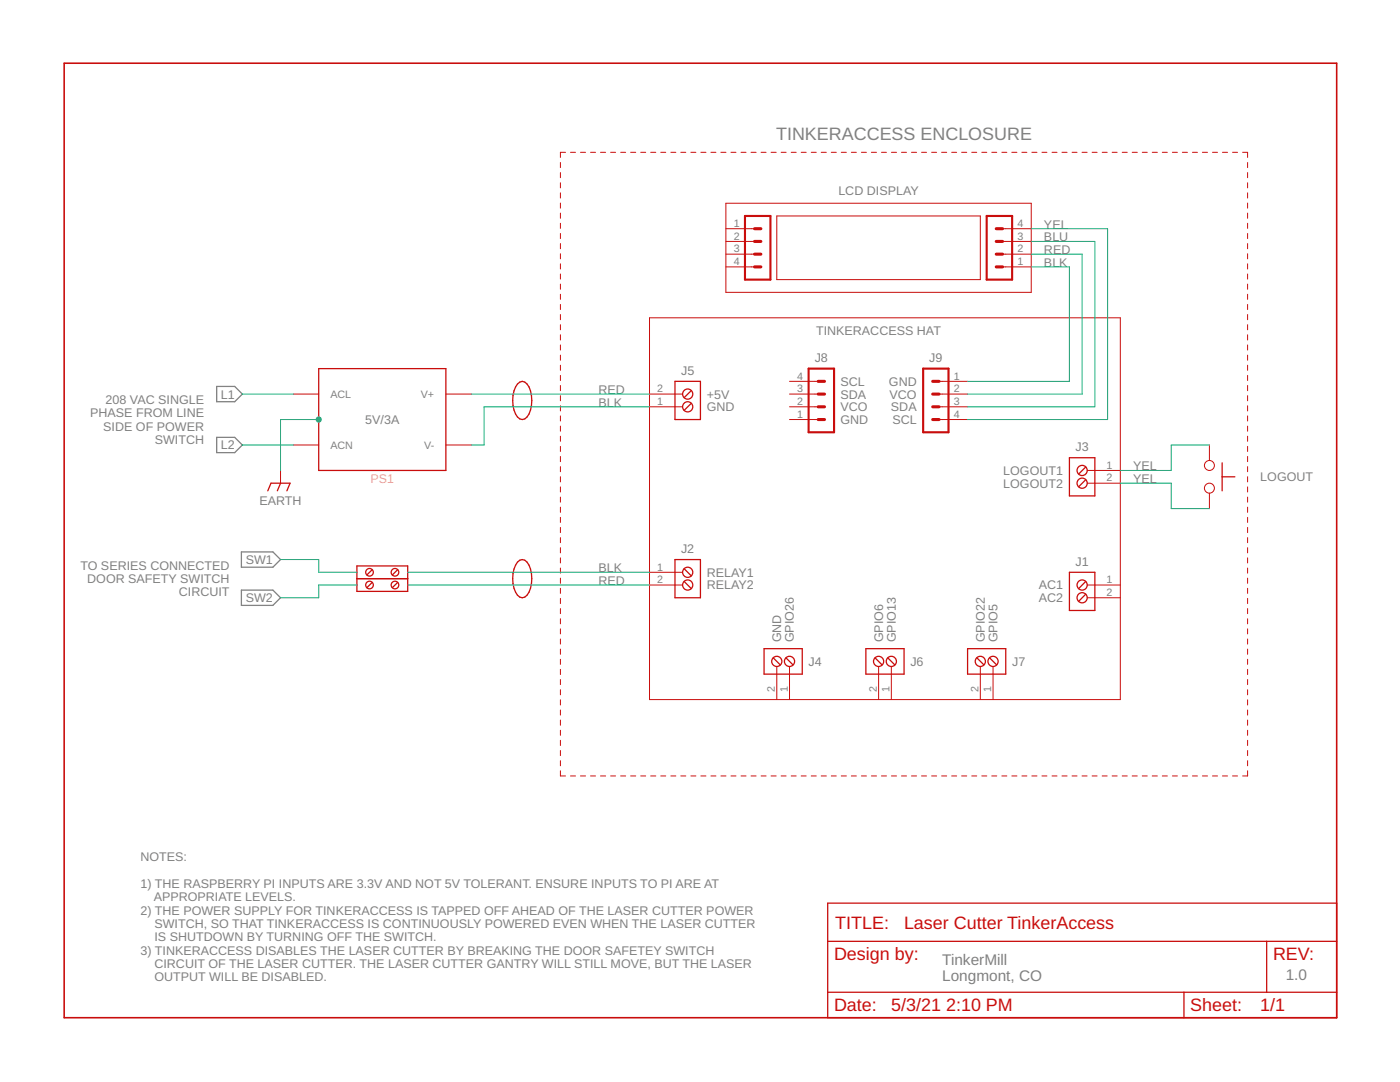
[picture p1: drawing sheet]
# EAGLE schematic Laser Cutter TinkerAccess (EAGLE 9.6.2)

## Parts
J1  TB_2X1_TE_CONN_ED555_2DS  [TE_CONN_ED555_2DS]
J2  TB_2X1_TE_CONN_ED555_2DS  [TE_CONN_ED555_2DS]
J3  TB_2X1_TE_CONN_ED555_2DS  [TE_CONN_ED555_2DS]
J4  TB_2X1_TE_CONN_ED555_2DS  [TE_CONN_ED555_2DS]
J5  TB_2X1_TE_CONN_ED555_2DS  [TE_CONN_ED555_2DS]
J6  TB_2X1_TE_CONN_ED555_2DS  [TE_CONN_ED555_2DS]
J7  TB_2X1_TE_CONN_ED555_2DS  [TE_CONN_ED555_2DS]
J8  HDR_4X1_2.54MM_LOCKING_RA  [HDR_4X1_2.54MM_LOCKING_RA]
J9  HDR_4X1_2.54MM_LOCKING_RA  [HDR_4X1_2.54MM_LOCKING_RA]
J21  HDR_4X1_2.54MM_LOCKING_RA  [HDR_4X1_2.54MM_LOCKING_RA]
J22  HDR_4X1_2.54MM_LOCKING_RA  [HDR_4X1_2.54MM_LOCKING_RA]
PS1  5V/3A  POWER_SUPPLY  (no package)
SW3  LOGOUT  PUSHBUTTON_MOMENTARY_NO_OMRON_B3F_6MM  [OMRON_B3F_6MM]
TB3  TERMINAL_BLOCK  (no package)
TB4  TERMINAL_BLOCK  (no package)

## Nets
BLK1: J5.1 PS1.V-
BLK2: J2.1 TB3.B
L1: PS1.ACL
L2: PS1.ACN
LCD-GND: J9.1 J22.1
LCD-SCL: J9.4 J22.4
LCD-SDA: J9.3 J22.3
LCD-VCO: J9.2 J22.2
LOGOUT1: J3.1 SW3.1 SW3.2
LOGOUT2: J3.2 SW3.3 SW3.4
RED1: J5.2 PS1.V+
RED2: J2.2 TB4.B
SW1: TB3.A
SW2: TB4.A
Unconnected: J1.1 J1.2 J4.1 J4.2 J6.1 J6.2 J7.1 J7.2 J8.1 J8.2 J8.3 J8.4 J21.1 J21.2 J21.3 J21.4

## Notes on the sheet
- TINKERACCESS ENCLOSURE
- LCD DISPLAY
- YEL
- BLU
- RED
- BLK
- TINKERACCESS HAT
- SCL | GND
- RED | +5V | SDA | VCO
- BLK | GND | VCO | SDA
- 208 VAC SINGLE
  PHASE FROM LINE
  SIDE OF POWER
  SWITCH
- GND | SCL
- LOGOUT1 | YEL
- LOGOUT2 | YEL
- BLK | RELAY1
- TO SERIES CONNECTED
  DOOR SAFETY SWITCH
  CIRCUIT
- RED | RELAY2 | AC1
- AC2
- GND | GPIO26 | GPIO6 | GPIO13 | GPIO22 | GPIO5
- NOTES:
  
  1) THE RASPBERRY PI INPUTS ARE 3.3V AND NOT 5V TOLERANT. ENSURE INPUTS TO PI ARE AT
      APPROPRIATE LEVELS.
  2) THE POWER SUPPLY FOR TINKERACCESS IS TAPPED OFF AHEAD OF THE LASER CUTTER POWER
      SWITCH, SO THAT TINKERACCESS IS CONTINUOUSLY POWERED EVEN WHEN THE LASER CUTTER
      IS SHUTDOWN BY TURNING OFF THE SWITCH.
  3) TINKERACCESS DISABLES THE LASER CUTTER BY BREAKING THE DOOR SAFETEY SWITCH
      CIRCUIT OF THE LASER CUTTER. THE LASER CUTTER GANTRY WILL STILL MOVE, BUT THE LASER
      OUTPUT WILL BE DISABLED.
- TinkerMill
  Longmont, CO
- 1.0
